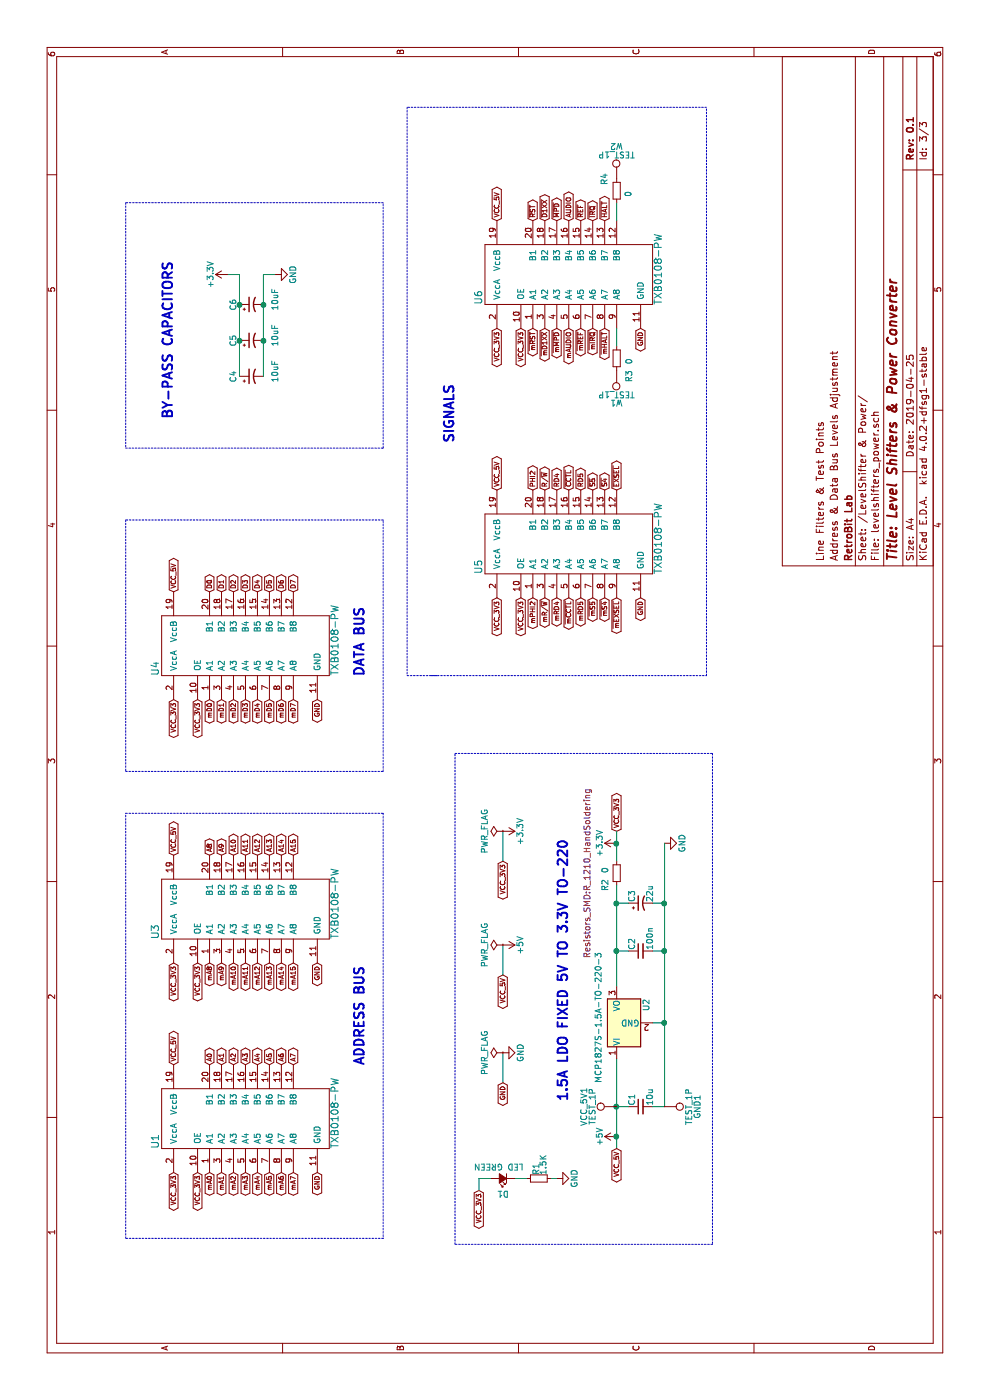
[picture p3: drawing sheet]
EESchema Schematic File Version 2
LIBS:power
LIBS:device
LIBS:transistors
LIBS:conn
LIBS:linear
LIBS:regul
LIBS:74xx
LIBS:cmos4000
LIBS:adc-dac
LIBS:memory
LIBS:xilinx
LIBS:microcontrollers
LIBS:dsp
LIBS:microchip
LIBS:analog_switches
LIBS:motorola
LIBS:texas
LIBS:intel
LIBS:audio
LIBS:interface
LIBS:digital-audio
LIBS:philips
LIBS:display
LIBS:cypress
LIBS:siliconi
LIBS:opto
LIBS:atmel
LIBS:contrib
LIBS:valves
LIBS:MCU_STC
LIBS:Timer_RTC
LIBS:Relay_SolidState
LIBS:Relay
LIBS:RF_AM_FM
LIBS:Memory_Flash
LIBS:MCU_Module
LIBS:Transistor_FET
LIBS:Regulator_Switching
LIBS:Logic_LevelTranslator
LIBS:Isolator
LIBS:Interface
LIBS:Converter_ACDC
LIBS:Battery_Management
LIBS:Amplifier_Operational
LIBS:RF_Module
LIBS:Interface_HDMI
LIBS:Sensor_Temperature
LIBS:Timer_PLL
LIBS:Sensor_Pressure
LIBS:Sensor_Motion
LIBS:Oscillator
LIBS:MCU_Microchip_SAME
LIBS:MCU_Microchip_SAMD
LIBS:Interface_Expansion
LIBS:Interface_Ethernet
LIBS:Interface_CAN_LIN
LIBS:Amplifier_Difference
LIBS:Sensor_Magnetic
LIBS:Power_Management
LIBS:Memory_RAM
LIBS:MCU_Microchip_PIC18
LIBS:Interface_USB
LIBS:Audio
LIBS:Analog_Switch
LIBS:Amplifier_Current
LIBS:Regulator_Linear
LIBS:Device
LIBS:Analog_ADC
LIBS:MCU_Microchip_PIC16
LIBS:Connector
LIBS:Power_Protection
LIBS:Jumper
LIBS:Diode
LIBS:Switch
LIBS:Sensor_Current
LIBS:Sensor
LIBS:Regulator_Controller
LIBS:Driver_FET
LIBS:Amplifier_Audio
LIBS:RF_Filter
LIBS:Driver_Haptic
LIBS:RF_GSM
LIBS:Filter
LIBS:Converter_DCDC
LIBS:Analog
LIBS:RF_GPS
LIBS:Driver_Motor
LIBS:Driver_LED
LIBS:Sensor_Optical
LIBS:RF
LIBS:Power_Supervisor
LIBS:LED
LIBS:Simulation_SPICE
LIBS:CPU_NXP_IMX
LIBS:Sensor_Touch
LIBS:Memory_UniqueID
LIBS:Display_Character
LIBS:Mechanical
LIBS:MCU_Microchip_ATmega
LIBS:Comparator
LIBS:Memory_EEPROM
LIBS:RF_Switch
LIBS:Transformer
LIBS:Timer
LIBS:RF_Amplifier
LIBS:Sensor_Humidity
LIBS:MCU_Texas_MSP430
LIBS:MCU_Texas
LIBS:DSP_AnalogDevices
LIBS:74xGxx
LIBS:Reference_Voltage
LIBS:Sensor_Proximity
LIBS:RF_Mixer
LIBS:MCU_ST_STM8
LIBS:Interface_Telecom
LIBS:CPU
LIBS:4xxx_IEEE
LIBS:FPGA_Lattice
LIBS:Analog_DAC
LIBS:Interface_UART
LIBS:4xxx
LIBS:MCU_Microchip_ATtiny
LIBS:Sensor_Audio
LIBS:MCU_Cypress
LIBS:MCU_SiFive
LIBS:MCU_Nordic
LIBS:MCU_NXP_Kinetis
LIBS:Driver_Display
LIBS:MCU_NXP_S08
LIBS:Valve
LIBS:Triac_Thyristor
LIBS:Transistor_IGBT
LIBS:Regulator_SwitchedCapacitor
LIBS:Fiber_Optic
LIBS:Diode_Laser
LIBS:Reference_Current
LIBS:Transistor_BJT
LIBS:Memory_NVRAM
LIBS:MCU_NXP_LPC
LIBS:74xx_IEEE
LIBS:pspice
LIBS:Video
LIBS:Transistor_Array
LIBS:Sensor_Voltage
LIBS:Sensor_Gas
LIBS:Security
LIBS:Regulator_Current
LIBS:RF_ZigBee
LIBS:RF_WiFi
LIBS:RF_RFID
LIBS:RF_Bluetooth
LIBS:Potentiometer_Digital
LIBS:Motor
LIBS:Memory_ROM
LIBS:Memory_EPROM
LIBS:MCU_SiliconLabs
LIBS:MCU_ST_STM32L4
LIBS:MCU_ST_STM32L4+
LIBS:MCU_ST_STM32L1
LIBS:MCU_ST_STM32L0
LIBS:MCU_ST_STM32H7
LIBS:MCU_ST_STM32F7
LIBS:MCU_ST_STM32F4
LIBS:MCU_ST_STM32F3
LIBS:MCU_ST_STM32F2
LIBS:MCU_ST_STM32F1
LIBS:MCU_ST_STM32F0
LIBS:MCU_Parallax
LIBS:MCU_NXP_MCore
LIBS:MCU_NXP_MAC7100
LIBS:MCU_NXP_HCS12
LIBS:MCU_NXP_HC12
LIBS:MCU_NXP_HC11
LIBS:MCU_NXP_ColdFire
LIBS:MCU_Microchip_SAML
LIBS:MCU_Microchip_PIC32
LIBS:MCU_Microchip_PIC24
LIBS:MCU_Microchip_PIC12
LIBS:MCU_Microchip_PIC10
LIBS:MCU_Microchip_AVR
LIBS:MCU_Microchip_8051
LIBS:MCU_Intel
LIBS:MCU_Espressif
LIBS:MCU_AnalogDevices
LIBS:Logic_Programmable
LIBS:Isolator_Analog
LIBS:Interface_Optical
LIBS:Interface_LineDriver
LIBS:Interface_HID
LIBS:Interface_CurrentLoop
LIBS:Graphic
LIBS:GPU
LIBS:FPGA_Xilinx_Virtex7
LIBS:FPGA_Xilinx_Virtex6
LIBS:FPGA_Xilinx_Virtex5
LIBS:FPGA_Xilinx_Spartan6
LIBS:FPGA_Xilinx_Kintex7
LIBS:FPGA_Xilinx_Artix7
LIBS:FPGA_Xilinx
LIBS:FPGA_Microsemi
LIBS:Driver_Relay
LIBS:Display_Graphic
LIBS:Diode_Bridge
LIBS:DSP_Texas
LIBS:DSP_Motorola
LIBS:DSP_Microchip_DSPIC33
LIBS:DSP_Freescale
LIBS:Connector_Generic_Shielded
LIBS:Connector_Generic_MountingPin
LIBS:Connector_Generic
LIBS:CPU_PowerPC
LIBS:CPU_NXP_68000
LIBS:CPU_NXP_6800
LIBS:CPLD_Xilinx
LIBS:CPLD_Altera
LIBS:Amplifier_Video
LIBS:Amplifier_Instrumentation
LIBS:Amplifier_Buffer
LIBS:AmigaComponents
LIBS:abex-cache
EELAYER 25 0
EELAYER END
$Descr A4 11693 8268
encoding utf-8
Sheet 3 3
Title "Level Shifters & Power Converter"
Date "2019-04-25"
Rev "0.1"
Comp "RetroBit Lab"
Comment1 "Address & Data Bus Levels Adjustment"
Comment2 "Line Filters & Test Points"
Comment3 ""
Comment4 ""
$EndDescr
$Comp
L TXB0108-PW U1
U 1 1
P 2300 2050
F 0 "U1" H 2100 2800 60  0000 L CNN
F 1 "TXB0108-PW" H 2100 1300 60  0000 L CNN
F 2 "Housings_SSOP:SSOP-20_4.4x6.5mm_Pitch0.65mm" H 2100 2000 60  0001 C CNN
F 3 "" H 2100 2000 60  0000 C CNN
	1    2300 2050
	1    0    0    -1  
$EndComp
$Comp
L TXB0108-PW U3
U 1 1
P 4050 2050
F 0 "U3" H 3850 2800 60  0000 L CNN
F 1 "TXB0108-PW" H 3850 1300 60  0000 L CNN
F 2 "Housings_SSOP:SSOP-20_4.4x6.5mm_Pitch0.65mm" H 3850 2000 60  0001 C CNN
F 3 "" H 3850 2000 60  0000 C CNN
	1    4050 2050
	1    0    0    -1  
$EndComp
$Comp
L TXB0108-PW U4
U 1 1
P 6250 2050
F 0 "U4" H 6050 2800 60  0000 L CNN
F 1 "TXB0108-PW" H 6050 1300 60  0000 L CNN
F 2 "Housings_SSOP:SSOP-20_4.4x6.5mm_Pitch0.65mm" H 6050 2000 60  0001 C CNN
F 3 "" H 6050 2000 60  0000 C CNN
	1    6250 2050
	1    0    0    -1  
$EndComp
$Comp
L TXB0108-PW U5
U 1 1
P 7100 4750
F 0 "U5" H 6900 5500 60  0000 L CNN
F 1 "TXB0108-PW" H 6900 4000 60  0000 L CNN
F 2 "Housings_SSOP:SSOP-20_4.4x6.5mm_Pitch0.65mm" H 6900 4700 60  0001 C CNN
F 3 "" H 6900 4700 60  0000 C CNN
	1    7100 4750
	1    0    0    -1  
$EndComp
$Comp
L TXB0108-PW U6
U 1 1
P 9350 4750
F 0 "U6" H 9150 5500 60  0000 L CNN
F 1 "TXB0108-PW" H 9150 4000 60  0000 L CNN
F 2 "Housings_SSOP:SSOP-20_4.4x6.5mm_Pitch0.65mm" H 9150 4700 60  0001 C CNN
F 3 "" H 9150 4700 60  0000 C CNN
	1    9350 4750
	1    0    0    -1  
$EndComp
Text GLabel 1900 1450 0    39   BiDi ~ 8
VCC_3V3
Text GLabel 1900 1650 0    39   BiDi ~ 8
VCC_3V3
Text GLabel 3650 1450 0    39   BiDi ~ 8
VCC_3V3
Text GLabel 3650 1650 0    39   BiDi ~ 8
VCC_3V3
Text GLabel 5850 1450 0    39   BiDi ~ 8
VCC_3V3
Text GLabel 5850 1650 0    39   BiDi ~ 8
VCC_3V3
Text GLabel 6700 4150 0    39   BiDi ~ 8
VCC_3V3
Text GLabel 6700 4350 0    39   BiDi ~ 8
VCC_3V3
Text GLabel 8950 4150 0    39   BiDi ~ 8
VCC_3V3
Text GLabel 8950 4350 0    39   BiDi ~ 8
VCC_3V3
Text GLabel 8950 5350 0    39   BiDi ~ 8
GND
Text GLabel 6700 5350 0    39   BiDi ~ 8
GND
Text GLabel 5850 2650 0    39   BiDi ~ 8
GND
Text GLabel 3650 2650 0    39   BiDi ~ 8
GND
Text GLabel 1900 2650 0    39   BiDi ~ 8
GND
Text GLabel 2650 4200 0    39   BiDi ~ 8
GND
Wire Wire Line
	2650 4200 2900 4200
$Comp
L GND #PWR01
U 1 1
P 2900 4200
F 0 "#PWR01" H 2900 3950 50  0001 C CNN
F 1 "GND" H 2900 4050 50  0000 C CNN
F 2 "" H 2900 4200 50  0001 C CNN
F 3 "" H 2900 4200 50  0001 C CNN
	1    2900 4200
	1    0    0    -1  
$EndComp
$Comp
L PWR_FLAG #FLG02
U 1 1
P 2900 4200
F 0 "#FLG02" H 2900 4275 50  0001 C CNN
F 1 "PWR_FLAG" H 2900 4350 50  0000 C CNN
F 2 "" H 2900 4200 50  0001 C CNN
F 3 "" H 2900 4200 50  0001 C CNN
	1    2900 4200
	1    0    0    -1  
$EndComp
Text GLabel 3550 4200 0    39   BiDi ~ 8
VCC_5V
Wire Wire Line
	3550 4200 3800 4200
$Comp
L PWR_FLAG #FLG03
U 1 1
P 3800 4200
F 0 "#FLG03" H 3800 4275 50  0001 C CNN
F 1 "PWR_FLAG" H 3800 4350 50  0000 C CNN
F 2 "" H 3800 4200 50  0001 C CNN
F 3 "" H 3800 4200 50  0001 C CNN
	1    3800 4200
	1    0    0    -1  
$EndComp
$Comp
L +5V #PWR04
U 1 1
P 3800 4200
F 0 "#PWR04" H 3800 4050 50  0001 C CNN
F 1 "+5V" H 3800 4340 50  0000 C CNN
F 2 "" H 3800 4200 50  0001 C CNN
F 3 "" H 3800 4200 50  0001 C CNN
	1    3800 4200
	-1   0    0    1   
$EndComp
Text GLabel 4500 4200 0    39   BiDi ~ 8
VCC_3V3
Wire Wire Line
	4500 4200 4750 4200
$Comp
L PWR_FLAG #FLG05
U 1 1
P 4750 4200
F 0 "#FLG05" H 4750 4275 50  0001 C CNN
F 1 "PWR_FLAG" H 4750 4350 50  0000 C CNN
F 2 "" H 4750 4200 50  0001 C CNN
F 3 "" H 4750 4200 50  0001 C CNN
	1    4750 4200
	1    0    0    -1  
$EndComp
$Comp
L +3.3V #PWR06
U 1 1
P 4750 4200
F 0 "#PWR06" H 4750 4050 50  0001 C CNN
F 1 "+3.3V" H 4750 4340 50  0000 C CNN
F 2 "" H 4750 4200 50  0001 C CNN
F 3 "" H 4750 4200 50  0001 C CNN
	1    4750 4200
	-1   0    0    1   
$EndComp
$Comp
L C_Small C1
U 1 1
P 2450 5350
F 0 "C1" H 2460 5420 50  0000 L CNN
F 1 "10u" H 2460 5270 50  0000 L CNN
F 2 "Capacitors_SMD:C_1206_HandSoldering" H 2450 5350 50  0001 C CNN
F 3 "" H 2450 5350 50  0000 C CNN
	1    2450 5350
	1    0    0    -1  
$EndComp
$Comp
L C_Small C2
U 1 1
P 3750 5350
F 0 "C2" H 3760 5420 50  0000 L CNN
F 1 "100n" H 3760 5270 50  0000 L CNN
F 2 "Capacitors_SMD:C_1206_HandSoldering" H 3750 5350 50  0001 C CNN
F 3 "" H 3750 5350 50  0000 C CNN
	1    3750 5350
	1    0    0    -1  
$EndComp
$Comp
L CP1_Small C3
U 1 1
P 4150 5350
F 0 "C3" H 4160 5420 50  0000 L CNN
F 1 "22u" H 4160 5270 50  0000 L CNN
F 2 "Capacitors_Tantalum_SMD:TantalC_SizeA_EIA-3216_HandSoldering" H 4150 5350 50  0001 C CNN
F 3 "" H 4150 5350 50  0000 C CNN
	1    4150 5350
	1    0    0    -1  
$EndComp
$Comp
L GND #PWR07
U 1 1
P 4650 5550
F 0 "#PWR07" H 4650 5300 50  0001 C CNN
F 1 "GND" H 4650 5400 50  0000 C CNN
F 2 "" H 4650 5550 50  0001 C CNN
F 3 "" H 4650 5550 50  0001 C CNN
	1    4650 5550
	1    0    0    -1  
$EndComp
Wire Wire Line
	4650 5550 2450 5550
Wire Wire Line
	2450 5550 2450 5450
Wire Wire Line
	3150 5450 3150 5550
Connection ~ 3150 5550
Wire Wire Line
	4150 5250 4150 5150
Connection ~ 4150 5150
Wire Wire Line
	3750 5250 3750 5150
Connection ~ 3750 5150
Wire Wire Line
	3750 5450 3750 5550
Connection ~ 3750 5550
Wire Wire Line
	4150 5450 4150 5550
Connection ~ 4150 5550
Wire Wire Line
	2100 5150 2850 5150
Wire Wire Line
	2450 5250 2450 5150
Connection ~ 2450 5150
$Comp
L +5V #PWR08
U 1 1
P 2200 5150
F 0 "#PWR08" H 2200 5000 50  0001 C CNN
F 1 "+5V" H 2200 5290 50  0000 C CNN
F 2 "" H 2200 5150 50  0001 C CNN
F 3 "" H 2200 5150 50  0001 C CNN
	1    2200 5150
	1    0    0    -1  
$EndComp
Text GLabel 2100 5150 0    39   BiDi ~ 8
VCC_5V
Connection ~ 2200 5150
$Comp
L +3.3V #PWR09
U 1 1
P 4650 5150
F 0 "#PWR09" H 4650 5000 50  0001 C CNN
F 1 "+3.3V" H 4650 5290 50  0000 C CNN
F 2 "" H 4650 5150 50  0001 C CNN
F 3 "" H 4650 5150 50  0001 C CNN
	1    4650 5150
	1    0    0    -1  
$EndComp
Text GLabel 4750 5150 2    39   BiDi ~ 8
VCC_3V3
Connection ~ 4650 5150
$Comp
L R_Small R2
U 1 1
P 4400 5150
F 0 "R2" V 4500 5200 50  0000 L CNN
F 1 "0" V 4500 5100 50  0000 L CNN
F 2 "Resistors_SMD:R_1210_HandSoldering" V 4650 5150 50  0000 C CNN
F 3 "" H 4400 5150 50  0000 C CNN
	1    4400 5150
	0    -1   -1   0   
$EndComp
Wire Wire Line
	4500 5150 4750 5150
Wire Wire Line
	4300 5150 3450 5150
Text Notes 2500 4750 0    79   ~ 16
1.5A LDO FIXED 5V TO 3.3V TO-220 
Wire Notes Line
	1300 3800 5400 3800
Wire Notes Line
	5400 3800 5400 5950
Wire Notes Line
	5400 5950 1300 5950
Wire Notes Line
	1300 5950 1300 3800
Text GLabel 1750 4000 0    39   BiDi ~ 8
VCC_3V3
$Comp
L GND #PWR010
U 1 1
P 1850 4650
F 0 "#PWR010" H 1850 4400 50  0001 C CNN
F 1 "GND" H 1850 4500 50  0000 C CNN
F 2 "" H 1850 4650 50  0001 C CNN
F 3 "" H 1850 4650 50  0001 C CNN
	1    1850 4650
	1    0    0    -1  
$EndComp
$Comp
L R_Small R1
U 1 1
P 1850 4500
F 0 "R1" H 1880 4520 50  0000 L CNN
F 1 "1.5K" H 1880 4460 50  0000 L CNN
F 2 "Resistors_SMD:R_1210_HandSoldering" V 2100 4500 50  0001 C CNN
F 3 "" H 1850 4500 50  0000 C CNN
	1    1850 4500
	1    0    0    -1  
$EndComp
$Comp
L Led_Small D1
U 1 1
P 1850 4200
F 0 "D1" H 1800 4325 50  0000 L CNN
F 1 "LED GREEN" H 1675 4100 50  0000 L CNN
F 2 "LEDs:LED_1206" V 1850 4200 50  0001 C CNN
F 3 "" V 1850 4200 50  0000 C CNN
	1    1850 4200
	0    -1   -1   0   
$EndComp
Wire Wire Line
	1750 4000 1850 4000
Wire Wire Line
	1850 4000 1850 4100
Wire Wire Line
	1850 4300 1850 4400
Wire Wire Line
	1850 4600 1850 4650
Text GLabel 1900 1750 0    39   BiDi ~ 8
mA0
Text GLabel 2800 1450 2    39   BiDi ~ 8
VCC_5V
Text GLabel 4550 1450 2    39   BiDi ~ 8
VCC_5V
Text GLabel 6750 1450 2    39   BiDi ~ 8
VCC_5V
Text GLabel 7600 4150 2    39   BiDi ~ 8
VCC_5V
Text GLabel 9850 4150 2    39   BiDi ~ 8
VCC_5V
Text GLabel 1900 1850 0    39   BiDi ~ 8
mA1
Text GLabel 1900 1950 0    39   BiDi ~ 8
mA2
Text GLabel 1900 2050 0    39   BiDi ~ 8
mA3
Text GLabel 1900 2150 0    39   BiDi ~ 8
mA4
Text GLabel 1900 2250 0    39   BiDi ~ 8
mA5
Text GLabel 1900 2350 0    39   BiDi ~ 8
mA6
Text GLabel 1900 2450 0    39   BiDi ~ 8
mA7
Text GLabel 2800 1750 2    39   BiDi ~ 8
A0
Text GLabel 2800 1850 2    39   BiDi ~ 8
A1
Text GLabel 2800 1950 2    39   BiDi ~ 8
A2
Text GLabel 2800 2050 2    39   BiDi ~ 8
A3
Text GLabel 2800 2150 2    39   BiDi ~ 8
A4
Text GLabel 2800 2250 2    39   BiDi ~ 8
A5
Text GLabel 2800 2350 2    39   BiDi ~ 8
A6
Text GLabel 2800 2450 2    39   BiDi ~ 8
A7
Text GLabel 3650 1750 0    39   BiDi ~ 8
mA8
Text GLabel 3650 1850 0    39   BiDi ~ 8
mA9
Text GLabel 3650 1950 0    39   BiDi ~ 8
mA10
Text GLabel 3650 2050 0    39   BiDi ~ 8
mA11
Text GLabel 3650 2150 0    39   BiDi ~ 8
mA12
Text GLabel 3650 2250 0    39   BiDi ~ 8
mA13
Text GLabel 3650 2350 0    39   BiDi ~ 8
mA14
Text GLabel 3650 2450 0    39   BiDi ~ 8
mA15
Text GLabel 5850 1750 0    39   BiDi ~ 8
mD0
Text GLabel 5850 1850 0    39   BiDi ~ 8
mD1
Text GLabel 5850 1950 0    39   BiDi ~ 8
mD2
Text GLabel 5850 2050 0    39   BiDi ~ 8
mD3
Text GLabel 5850 2150 0    39   BiDi ~ 8
mD4
Text GLabel 5850 2250 0    39   BiDi ~ 8
mD5
Text GLabel 5850 2350 0    39   BiDi ~ 8
mD6
Text GLabel 5850 2450 0    39   BiDi ~ 8
mD7
Text GLabel 4550 1750 2    39   BiDi ~ 8
A8
Text GLabel 4550 1850 2    39   BiDi ~ 8
A9
Text GLabel 4550 1950 2    39   BiDi ~ 8
A10
Text GLabel 4550 2050 2    39   BiDi ~ 8
A11
Text GLabel 4550 2150 2    39   BiDi ~ 8
A12
Text GLabel 4550 2250 2    39   BiDi ~ 8
A13
Text GLabel 4550 2350 2    39   BiDi ~ 8
A14
Text GLabel 4550 2450 2    39   BiDi ~ 8
A15
Text GLabel 6750 1750 2    39   BiDi ~ 8
D0
Text GLabel 6750 1850 2    39   BiDi ~ 8
D1
Text GLabel 6750 1950 2    39   BiDi ~ 8
D2
Text GLabel 6750 2050 2    39   BiDi ~ 8
D3
Text GLabel 6750 2150 2    39   BiDi ~ 8
D4
Text GLabel 6750 2250 2    39   BiDi ~ 8
D5
Text GLabel 6750 2350 2    39   BiDi ~ 8
D6
Text GLabel 6750 2450 2    39   BiDi ~ 8
D7
Text Notes 2800 3050 0    79   ~ 16
ADDRESS BUS
Text Notes 6050 3050 0    79   ~ 16
DATA BUS
Wire Notes Line
	5250 1050 5250 3200
Wire Notes Line
	5250 3200 7350 3200
Wire Notes Line
	7350 3200 7350 1050
Wire Notes Line
	7350 1050 5250 1050
Wire Notes Line
	4900 1050 4900 3200
Wire Notes Line
	4900 3200 1350 3200
Wire Notes Line
	1350 3200 1350 1050
Wire Notes Line
	1350 1050 4900 1050
Text GLabel 6700 4450 0    39   BiDi ~ 8
mPHI2
Text GLabel 6700 4550 0    39   BiDi ~ 8
mR/~W
Text GLabel 6700 4650 0    39   BiDi ~ 8
mRD4
Text GLabel 6700 4750 0    39   BiDi ~ 8
~mCCTL
Text GLabel 6700 4850 0    39   BiDi ~ 8
mRD5
Text GLabel 6700 4950 0    39   BiDi ~ 8
~mS5
Text GLabel 6700 5050 0    39   BiDi ~ 8
~mS4
Text GLabel 6700 5150 0    39   BiDi ~ 8
~mEXSEL
Text GLabel 8950 4450 0    39   BiDi ~ 8
~mRST
Text GLabel 8950 4550 0    39   BiDi ~ 8
~mD1XX
Text GLabel 8950 4650 0    39   BiDi ~ 8
~mMPD
Text GLabel 8950 4750 0    39   BiDi ~ 8
mAUDIO
Text GLabel 8950 4850 0    39   BiDi ~ 8
~mREF
Text GLabel 8950 4950 0    39   BiDi ~ 8
~mIRQ
Text GLabel 8950 5050 0    39   BiDi ~ 8
~mHALT
$Comp
L R_Small R4
U 1 1
P 10100 5150
F 0 "R4" V 10000 5200 50  0000 L CNN
F 1 "0" V 10200 5100 50  0000 L CNN
F 2 "Resistors_SMD:R_1210_HandSoldering" V 10700 5200 50  0001 C CNN
F 3 "" H 10100 5150 50  0000 C CNN
	1    10100 5150
	0    1    1    0   
$EndComp
Wire Wire Line
	10000 5150 9850 5150
$Comp
L R_Small R3
U 1 1
P 8700 5150
F 0 "R3" V 8600 5250 50  0000 L CNN
F 1 "0" V 8600 5150 50  0000 L CNN
F 2 "Resistors_SMD:R_1210_HandSoldering" V 8100 5200 50  0001 C CNN
F 3 "" H 8700 5150 50  0000 C CNN
	1    8700 5150
	0    -1   -1   0   
$EndComp
Wire Wire Line
	8800 5150 8950 5150
Text GLabel 7600 4450 2    39   BiDi ~ 8
PHI2
Text GLabel 7600 4550 2    39   BiDi ~ 8
R/~W
Text GLabel 7600 4650 2    39   BiDi ~ 8
RD4
Text GLabel 7600 4750 2    39   BiDi ~ 8
~CCTL
Text GLabel 7600 4850 2    39   BiDi ~ 8
RD5
Text GLabel 7600 4950 2    39   BiDi ~ 8
~S5
Text GLabel 7600 5050 2    39   BiDi ~ 8
~S4
Text GLabel 7600 5150 2    39   BiDi ~ 8
~EXSEL
Text GLabel 9850 4450 2    39   BiDi ~ 8
~RST
Text GLabel 9850 4550 2    39   BiDi ~ 8
~D1XX
Text GLabel 9850 4650 2    39   BiDi ~ 8
~MPD
Text GLabel 9850 4750 2    39   BiDi ~ 8
AUDIO
Text GLabel 9850 4850 2    39   BiDi ~ 8
~REF
Text GLabel 9850 4950 2    39   BiDi ~ 8
~IRQ
Text GLabel 9850 5050 2    39   BiDi ~ 8
~HALT
Text Notes 8000 3800 0    79   ~ 16
SIGNALS
Wire Notes Line
	6050 3600 6050 5900
Wire Notes Line
	6050 5900 10800 5900
Wire Notes Line
	10800 5900 10800 3400
Wire Notes Line
	10800 3400 6050 3400
Wire Notes Line
	6050 3400 6050 3650
$Comp
L TEST_1P W2
U 1 1
P 10200 5150
F 0 "W2" H 10200 5420 50  0000 C CNN
F 1 "TEST_1P" H 10200 5350 50  0000 C CNN
F 2 "Pin_Headers:Pin_Header_Straight_1x01" H 10400 5150 50  0001 C CNN
F 3 "" H 10400 5150 50  0000 C CNN
	1    10200 5150
	0    1    1    0   
$EndComp
$Comp
L MCP1827S-1.5A-TO-220-3 U2
U 1 1
P 3150 5150
F 0 "U2" H 3300 4900 50  0000 C CNN
F 1 "MCP1827S-1.5A-TO-220-3" H 2650 5300 50  0000 L CNN
F 2 "RetroBitLab:MCP_1827S_TO-220-3_Horizontal_TabDown" H 3050 5300 50  0001 C CNN
F 3 "" H 3150 5400 50  0001 C CNN
	1    3150 5150
	1    0    0    -1  
$EndComp
$Comp
L TEST_1P W1
U 1 1
P 8600 5150
F 0 "W1" H 8600 5420 50  0000 C CNN
F 1 "TEST_1P" H 8600 5350 50  0000 C CNN
F 2 "Pin_Headers:Pin_Header_Straight_1x01" H 8800 5150 50  0001 C CNN
F 3 "" H 8800 5150 50  0000 C CNN
	1    8600 5150
	0    -1   -1   0   
$EndComp
$Comp
L TEST_1P VCC_5V1
U 1 1
P 2450 5150
F 0 "VCC_5V1" H 2450 5420 50  0000 C CNN
F 1 "TEST_1P" H 2450 5350 50  0000 C CNN
F 2 "Pin_Headers:Pin_Header_Straight_1x01" H 2650 5150 50  0001 C CNN
F 3 "" H 2650 5150 50  0000 C CNN
	1    2450 5150
	1    0    0    -1  
$EndComp
$Comp
L TEST_1P GND1
U 1 1
P 2450 5550
F 0 "GND1" H 2450 5820 50  0000 C CNN
F 1 "TEST_1P" H 2450 5750 50  0000 C CNN
F 2 "Pin_Headers:Pin_Header_Straight_1x01" H 2650 5550 50  0001 C CNN
F 3 "" H 2650 5550 50  0000 C CNN
	1    2450 5550
	-1   0    0    1   
$EndComp
$Comp
L CP1_Small C4
U 1 1
P 8550 2100
F 0 "C4" H 8500 2250 50  0000 L CNN
F 1 "10uF" H 8500 1900 50  0000 L CNN
F 2 "RetroBitLab:CP_Radial_D10.0mm_P2.50mm_3D" H 8550 2100 50  0001 C CNN
F 3 "" H 8550 2100 50  0000 C CNN
	1    8550 2100
	1    0    0    -1  
$EndComp
$Comp
L CP1_Small C5
U 1 1
P 8850 2100
F 0 "C5" H 8800 2250 50  0000 L CNN
F 1 "10uF" H 8800 1900 50  0000 L CNN
F 2 "RetroBitLab:CP_Radial_D10.0mm_P2.50mm_3D" H 8850 2100 50  0001 C CNN
F 3 "" H 8850 2100 50  0000 C CNN
	1    8850 2100
	1    0    0    -1  
$EndComp
$Comp
L CP1_Small C6
U 1 1
P 9150 2100
F 0 "C6" H 9100 2250 50  0000 L CNN
F 1 "10uF" H 9100 1900 50  0000 L CNN
F 2 "RetroBitLab:CP_Radial_D10.0mm_P2.50mm_3D" H 9150 2100 50  0001 C CNN
F 3 "" H 9150 2100 50  0000 C CNN
	1    9150 2100
	1    0    0    -1  
$EndComp
Wire Wire Line
	8550 2000 9400 2000
Connection ~ 8850 2000
Wire Wire Line
	9400 2000 9400 1900
Connection ~ 9150 2000
Wire Wire Line
	8550 2200 9400 2200
Connection ~ 8850 2200
Wire Wire Line
	9400 2200 9400 2300
Connection ~ 9150 2200
$Comp
L GND #PWR011
U 1 1
P 9400 2300
F 0 "#PWR011" H 9400 2050 50  0001 C CNN
F 1 "GND" H 9400 2150 50  0000 C CNN
F 2 "" H 9400 2300 50  0001 C CNN
F 3 "" H 9400 2300 50  0001 C CNN
	1    9400 2300
	1    0    0    -1  
$EndComp
$Comp
L +3.3V #PWR012
U 1 1
P 9400 1900
F 0 "#PWR012" H 9400 1750 50  0001 C CNN
F 1 "+3.3V" H 9400 2040 50  0000 C CNN
F 2 "" H 9400 1900 50  0001 C CNN
F 3 "" H 9400 1900 50  0001 C CNN
	1    9400 1900
	1    0    0    -1  
$EndComp
Text Notes 8200 1450 0    79   ~ 16
BY-PASS CAPACITORS
Wire Notes Line
	7950 1050 7950 3200
Wire Notes Line
	7950 3200 10000 3200
Wire Notes Line
	10000 3200 10000 1050
Wire Notes Line
	10000 1050 7950 1050
$EndSCHEMATC
